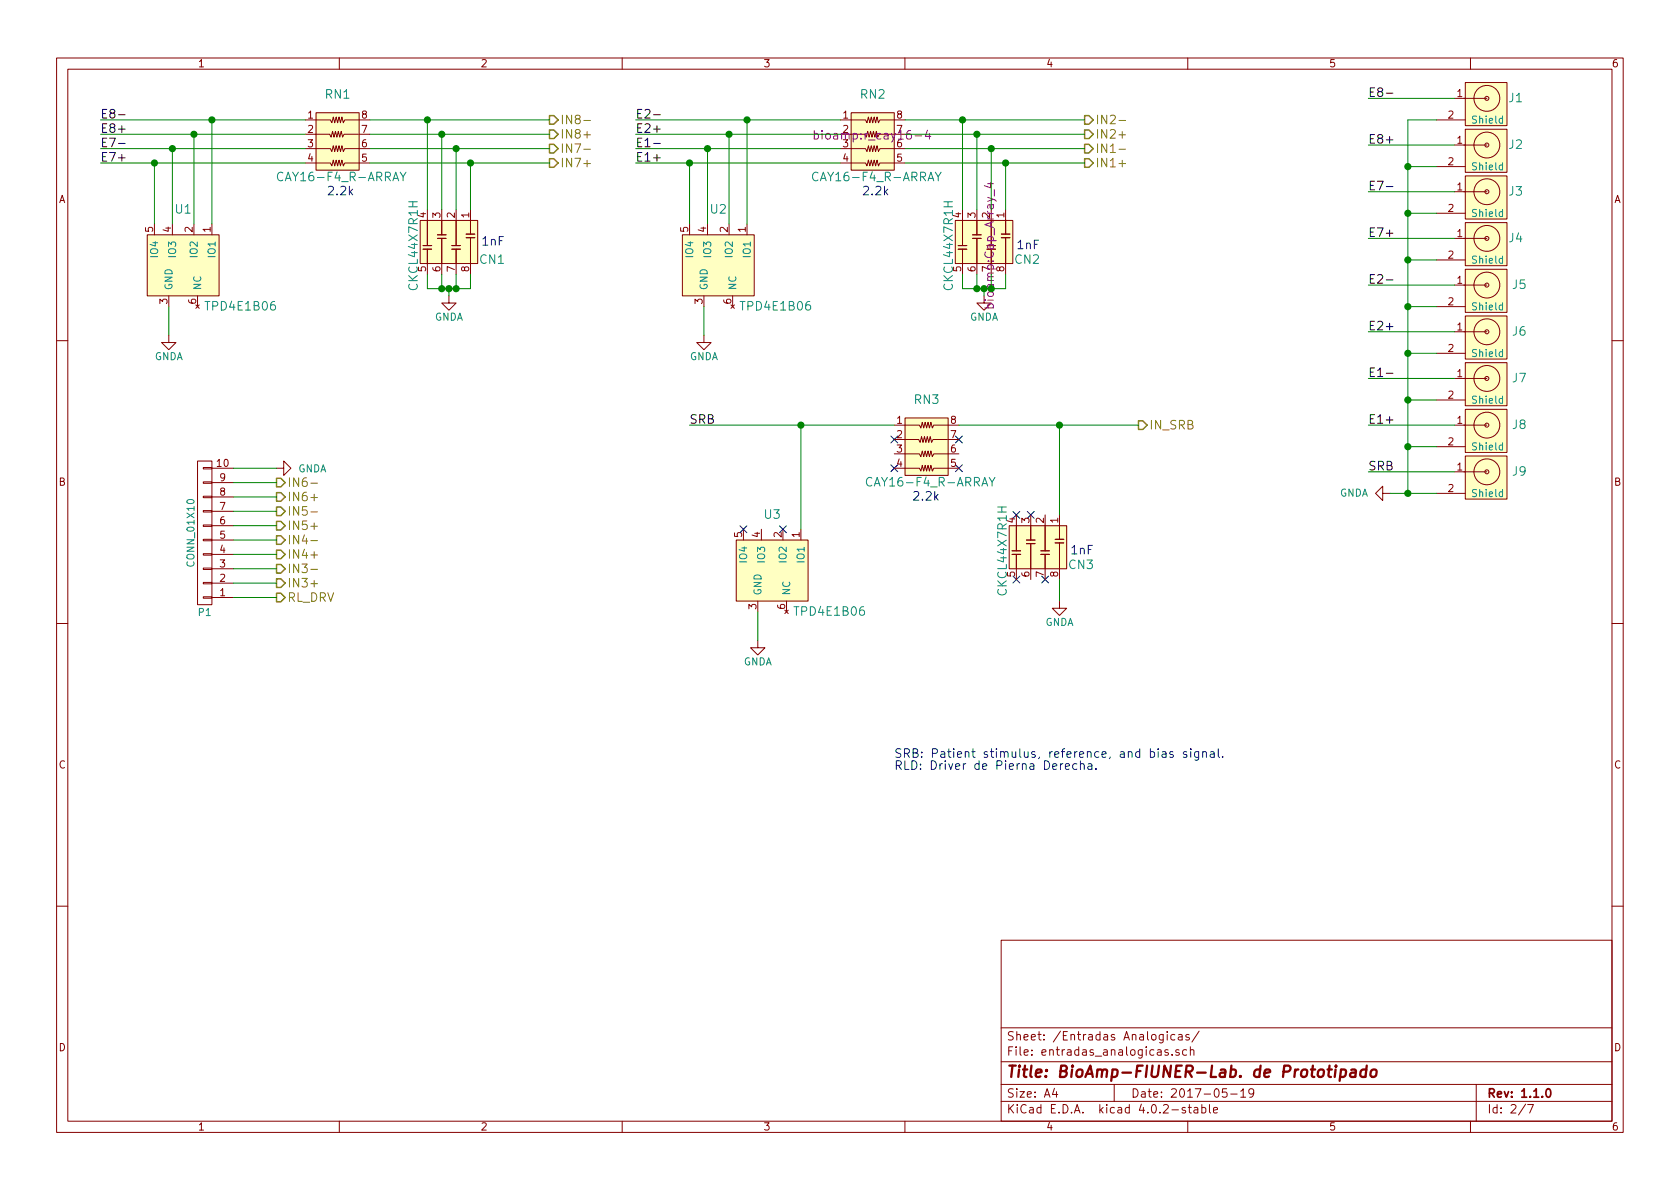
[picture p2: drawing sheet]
EESchema Schematic File Version 2
LIBS:BioAmp_v1.1.0
LIBS:power
LIBS:BioAmp_v1.1.0-cache
EELAYER 25 0
EELAYER END
$Descr A4 11693 8268
encoding utf-8
Sheet 2 7
Title "BioAmp-FIUNER-Lab. de Prototipado"
Date "2017-05-19"
Rev "1.1.0"
Comp ""
Comment1 ""
Comment2 ""
Comment3 ""
Comment4 ""
$EndDescr
$Comp
L TPD4E1B06 U1
U 1 1
P 1275 1850
F 0 "U1" H 1275 2250 60  0000 C CNN
F 1 "TPD4E1B06" H 1675 1575 60  0000 C CNN
F 2 "bioamp:TSOP-6_2x1.25mm_Pitch0.65mm" H 1275 1850 60  0001 C CNN
F 3 "" H 1275 1850 60  0000 C CNN
	1    1275 1850
	1    0    0    -1  
$EndComp
Text Label 700  825  0    60   ~ 0
E8-
Text Label 700  925  0    60   ~ 0
E8+
Text Label 700  1025 0    60   ~ 0
E7-
Text Label 700  1125 0    60   ~ 0
E7+
$Comp
L GNDA #PWR3
U 1 1
P 3125 2050
F 0 "#PWR3" H 3125 1800 50  0001 C CNN
F 1 "GNDA" H 3125 1900 50  0000 C CNN
F 2 "" H 3125 2050 50  0000 C CNN
F 3 "" H 3125 2050 50  0000 C CNN
	1    3125 2050
	1    0    0    -1  
$EndComp
Text HLabel 3825 825  2    60   Output ~ 0
IN8-
Text HLabel 3825 925  2    60   Output ~ 0
IN8+
Text HLabel 3825 1025 2    60   Output ~ 0
IN7-
Text HLabel 3825 1125 2    60   Output ~ 0
IN7+
Text HLabel 1925 3750 2    60   Output ~ 0
IN4-
Text HLabel 1925 3850 2    60   Output ~ 0
IN4+
Text HLabel 1925 3950 2    60   Output ~ 0
IN3-
Text HLabel 1925 4050 2    60   Output ~ 0
IN3+
Text HLabel 1925 3350 2    60   Output ~ 0
IN6-
Text HLabel 1925 3450 2    60   Output ~ 0
IN6+
Text HLabel 1925 3550 2    60   Output ~ 0
IN5-
Text HLabel 1925 3650 2    60   Output ~ 0
IN5+
$Comp
L TPD4E1B06 U2
U 1 1
P 5000 1850
F 0 "U2" H 5000 2250 60  0000 C CNN
F 1 "TPD4E1B06" H 5400 1575 60  0000 C CNN
F 2 "bioamp:TSOP-6_2x1.25mm_Pitch0.65mm" H 5000 1850 60  0001 C CNN
F 3 "" H 5000 1850 60  0000 C CNN
	1    5000 1850
	1    0    0    -1  
$EndComp
$Comp
L GNDA #PWR4
U 1 1
P 4900 2325
F 0 "#PWR4" H 4900 2075 50  0001 C CNN
F 1 "GNDA" H 4900 2175 50  0000 C CNN
F 2 "" H 4900 2325 50  0000 C CNN
F 3 "" H 4900 2325 50  0000 C CNN
	1    4900 2325
	1    0    0    -1  
$EndComp
Text Label 4425 825  0    60   ~ 0
E2-
Text Label 4425 925  0    60   ~ 0
E2+
Text Label 4425 1025 0    60   ~ 0
E1-
Text Label 4425 1125 0    60   ~ 0
E1+
$Comp
L GNDA #PWR6
U 1 1
P 6850 2050
F 0 "#PWR6" H 6850 1800 50  0001 C CNN
F 1 "GNDA" H 6850 1900 50  0000 C CNN
F 2 "" H 6850 2050 50  0000 C CNN
F 3 "" H 6850 2050 50  0000 C CNN
	1    6850 2050
	1    0    0    -1  
$EndComp
Text HLabel 7550 825  2    60   Output ~ 0
IN2-
Text HLabel 7550 925  2    60   Output ~ 0
IN2+
Text HLabel 7550 1025 2    60   Output ~ 0
IN1-
Text HLabel 7550 1125 2    60   Output ~ 0
IN1+
$Comp
L TPD4E1B06 U3
U 1 1
P 5375 3975
F 0 "U3" H 5375 4375 60  0000 C CNN
F 1 "TPD4E1B06" H 5775 3700 60  0000 C CNN
F 2 "bioamp:TSOP-6_2x1.25mm_Pitch0.65mm" H 5375 3975 60  0001 C CNN
F 3 "" H 5375 3975 60  0000 C CNN
	1    5375 3975
	1    0    0    -1  
$EndComp
$Comp
L GNDA #PWR5
U 1 1
P 5275 4450
F 0 "#PWR5" H 5275 4200 50  0001 C CNN
F 1 "GNDA" H 5275 4300 50  0000 C CNN
F 2 "" H 5275 4450 50  0000 C CNN
F 3 "" H 5275 4450 50  0000 C CNN
	1    5275 4450
	1    0    0    -1  
$EndComp
Text Label 4800 2950 0    60   ~ 0
SRB
$Comp
L GNDA #PWR7
U 1 1
P 7375 4175
F 0 "#PWR7" H 7375 3925 50  0001 C CNN
F 1 "GNDA" H 7375 4025 50  0000 C CNN
F 2 "" H 7375 4175 50  0000 C CNN
F 3 "" H 7375 4175 50  0000 C CNN
	1    7375 4175
	1    0    0    -1  
$EndComp
Text HLabel 7925 2950 2    60   Output ~ 0
IN_SRB
Text HLabel 1925 4150 2    60   Output ~ 0
RL_DRV
$Comp
L Jack_Touch-Proof J1
U 1 1
P 10350 675
F 0 "J1" H 10550 675 60  0000 C CNN
F 1 "Jack_Touch-Proof" H 10380 535 60  0001 C CNN
F 2 "bioamp:Jack_TouchProof_1.5mm" H 10350 675 60  0001 C CNN
F 3 "" H 10350 675 60  0000 C CNN
	1    10350 675 
	1    0    0    -1  
$EndComp
$Comp
L Jack_Touch-Proof J2
U 1 1
P 10350 1000
F 0 "J2" H 10550 1000 60  0000 C CNN
F 1 "Jack_Touch-Proof" H 10380 860 60  0001 C CNN
F 2 "bioamp:Jack_TouchProof_1.5mm" H 10350 1000 60  0001 C CNN
F 3 "" H 10350 1000 60  0000 C CNN
	1    10350 1000
	1    0    0    -1  
$EndComp
$Comp
L Jack_Touch-Proof J3
U 1 1
P 10350 1325
F 0 "J3" H 10550 1325 60  0000 C CNN
F 1 "Jack_Touch-Proof" H 10380 1185 60  0001 C CNN
F 2 "bioamp:Jack_TouchProof_1.5mm" H 10350 1325 60  0001 C CNN
F 3 "" H 10350 1325 60  0000 C CNN
	1    10350 1325
	1    0    0    -1  
$EndComp
$Comp
L Jack_Touch-Proof J4
U 1 1
P 10350 1650
F 0 "J4" H 10550 1650 60  0000 C CNN
F 1 "Jack_Touch-Proof" H 10380 1510 60  0001 C CNN
F 2 "bioamp:Jack_TouchProof_1.5mm" H 10350 1650 60  0001 C CNN
F 3 "" H 10350 1650 60  0000 C CNN
	1    10350 1650
	1    0    0    -1  
$EndComp
$Comp
L Jack_Touch-Proof J5
U 1 1
P 10350 1975
F 0 "J5" H 10575 1975 60  0000 C CNN
F 1 "Jack_Touch-Proof" H 10380 1835 60  0001 C CNN
F 2 "bioamp:Jack_TouchProof_1.5mm" H 10350 1975 60  0001 C CNN
F 3 "" H 10350 1975 60  0000 C CNN
	1    10350 1975
	1    0    0    -1  
$EndComp
$Comp
L Jack_Touch-Proof J6
U 1 1
P 10350 2300
F 0 "J6" H 10575 2300 60  0000 C CNN
F 1 "Jack_Touch-Proof" H 10380 2160 60  0001 C CNN
F 2 "bioamp:Jack_TouchProof_1.5mm" H 10350 2300 60  0001 C CNN
F 3 "" H 10350 2300 60  0000 C CNN
	1    10350 2300
	1    0    0    -1  
$EndComp
$Comp
L Jack_Touch-Proof J7
U 1 1
P 10350 2625
F 0 "J7" H 10575 2625 60  0000 C CNN
F 1 "Jack_Touch-Proof" H 10380 2485 60  0001 C CNN
F 2 "bioamp:Jack_TouchProof_1.5mm" H 10350 2625 60  0001 C CNN
F 3 "" H 10350 2625 60  0000 C CNN
	1    10350 2625
	1    0    0    -1  
$EndComp
$Comp
L Jack_Touch-Proof J8
U 1 1
P 10350 2950
F 0 "J8" H 10575 2950 60  0000 C CNN
F 1 "Jack_Touch-Proof" H 10380 2810 60  0001 C CNN
F 2 "bioamp:Jack_TouchProof_1.5mm" H 10350 2950 60  0001 C CNN
F 3 "" H 10350 2950 60  0000 C CNN
	1    10350 2950
	1    0    0    -1  
$EndComp
$Comp
L Jack_Touch-Proof J9
U 1 1
P 10350 3275
F 0 "J9" H 10575 3275 60  0000 C CNN
F 1 "Jack_Touch-Proof" H 10380 3135 60  0001 C CNN
F 2 "bioamp:Jack_TouchProof_1.5mm" H 10350 3275 60  0001 C CNN
F 3 "" H 10350 3275 60  0000 C CNN
	1    10350 3275
	1    0    0    -1  
$EndComp
Text Label 9525 675  0    60   ~ 0
E8-
Text Label 9525 1000 0    60   ~ 0
E8+
Text Label 9525 1325 0    60   ~ 0
E7-
Text Label 9525 1650 0    60   ~ 0
E7+
Text Label 9525 1975 0    60   ~ 0
E2-
Text Label 9525 2300 0    60   ~ 0
E2+
Text Label 9525 2625 0    60   ~ 0
E1-
Text Label 9525 2950 0    60   ~ 0
E1+
Text Label 9525 3275 0    60   ~ 0
SRB
Text Notes 6225 5350 0    60   ~ 0
SRB: Patient stimulus, reference, and bias signal.\nRLD: Driver de Pierna Derecha.
Text Notes 2275 1350 0    60   ~ 0
2.2k\n
Text Notes 6350 3475 0    60   ~ 0
2.2k\n
Text Notes 6000 1350 0    60   ~ 0
2.2k\n
Text Notes 3350 1700 0    60   ~ 0
1nF\n
Text Notes 7450 3850 0    60   ~ 0
1nF\n
Text Notes 7075 1725 0    60   ~ 0
1nF\n
$Comp
L GNDA #PWR8
U 1 1
P 9675 3425
F 0 "#PWR8" H 9675 3175 50  0001 C CNN
F 1 "GNDA" V 9675 3175 50  0000 C CNN
F 2 "" H 9675 3425 50  0000 C CNN
F 3 "" H 9675 3425 50  0000 C CNN
	1    9675 3425
	0    1    1    0   
$EndComp
NoConn ~ 7075 4025
NoConn ~ 7275 4025
NoConn ~ 7075 3575
NoConn ~ 7175 3575
NoConn ~ 6675 3050
NoConn ~ 6675 3250
NoConn ~ 6225 3250
NoConn ~ 6225 3050
NoConn ~ 5450 3675
NoConn ~ 5175 3675
$Comp
L CKCL44X7R1H CN1
U 1 1
P 3125 1675
F 0 "CN1" V 3250 1975 60  0000 C CNN
F 1 "CKCL44X7R1H" H 3150 1425 60  0000 C CNN
F 2 "bioamp:Cap_Array_4" H 3150 1710 60  0001 C CNN
F 3 "" H 3150 1710 60  0000 C CNN
	1    3125 1675
	0    1    1    0   
$EndComp
$Comp
L CKCL44X7R1H CN2
U 1 1
P 6850 1675
F 0 "CN2" V 6975 1975 60  0000 C CNN
F 1 "CKCL44X7R1H" H 6875 1425 60  0000 C CNN
F 2 "bioamp:Cap_Array_4" H 6875 1710 60  0000 C CNN
F 3 "" H 6875 1710 60  0000 C CNN
	1    6850 1675
	0    1    1    0   
$EndComp
$Comp
L CKCL44X7R1H CN3
U 1 1
P 7225 3800
F 0 "CN3" V 7350 4100 60  0000 C CNN
F 1 "CKCL44X7R1H" H 7250 3550 60  0000 C CNN
F 2 "bioamp:Cap_Array_4" H 7250 3835 60  0001 C CNN
F 3 "" H 7250 3835 60  0000 C CNN
	1    7225 3800
	0    1    1    0   
$EndComp
$Comp
L CAY16-F4_R-ARRAY RN1
U 1 1
P 2350 975
F 0 "RN1" H 2350 1300 60  0000 C CNN
F 1 "CAY16-F4_R-ARRAY" H 2375 725 60  0000 C CNN
F 2 "bioamp:r_cay16-4" H 2345 1015 60  0001 C CNN
F 3 "" H 2345 1015 60  0000 C CNN
	1    2350 975 
	1    0    0    -1  
$EndComp
$Comp
L CAY16-F4_R-ARRAY RN2
U 1 1
P 6075 975
F 0 "RN2" H 6075 1300 60  0000 C CNN
F 1 "CAY16-F4_R-ARRAY" H 6100 725 60  0000 C CNN
F 2 "bioamp:r_cay16-4" H 6070 1015 60  0000 C CNN
F 3 "" H 6070 1015 60  0000 C CNN
	1    6075 975 
	1    0    0    -1  
$EndComp
$Comp
L CAY16-F4_R-ARRAY RN3
U 1 1
P 6450 3100
F 0 "RN3" H 6450 3425 60  0000 C CNN
F 1 "CAY16-F4_R-ARRAY" H 6475 2850 60  0000 C CNN
F 2 "bioamp:r_cay16-4" H 6445 3140 60  0001 C CNN
F 3 "" H 6445 3140 60  0000 C CNN
	1    6450 3100
	1    0    0    -1  
$EndComp
Wire Wire Line
	700  1125 2125 1125
Wire Wire Line
	700  1025 2125 1025
Wire Wire Line
	700  925  2125 925 
Wire Wire Line
	700  825  2125 825 
Wire Wire Line
	1475 1550 1475 825 
Connection ~ 1475 825 
Wire Wire Line
	1350 1550 1350 925 
Connection ~ 1350 925 
Wire Wire Line
	1200 1550 1200 1025
Connection ~ 1200 1025
Wire Wire Line
	1075 1550 1075 1125
Connection ~ 1075 1125
Wire Wire Line
	1175 2125 1175 2325
Wire Wire Line
	2575 825  3825 825 
Wire Wire Line
	2575 925  3825 925 
Wire Wire Line
	2575 1025 3825 1025
Wire Wire Line
	2575 1125 3825 1125
Wire Wire Line
	2975 1450 2975 825 
Connection ~ 2975 825 
Wire Wire Line
	3075 925  3075 1450
Connection ~ 3075 925 
Wire Wire Line
	3175 1450 3175 1025
Connection ~ 3175 1025
Wire Wire Line
	3275 1450 3275 1125
Connection ~ 3275 1125
Wire Wire Line
	2975 1900 2975 2000
Wire Wire Line
	2975 2000 3275 2000
Wire Wire Line
	3275 2000 3275 1900
Wire Wire Line
	3175 1900 3175 2000
Connection ~ 3175 2000
Wire Wire Line
	3075 1900 3075 2000
Connection ~ 3075 2000
Wire Wire Line
	3125 2050 3125 2000
Connection ~ 3125 2000
Wire Wire Line
	4425 1125 5850 1125
Wire Wire Line
	4425 1025 5850 1025
Wire Wire Line
	4425 925  5850 925 
Wire Wire Line
	4425 825  5850 825 
Wire Wire Line
	5200 1550 5200 825 
Connection ~ 5200 825 
Wire Wire Line
	5075 1550 5075 925 
Connection ~ 5075 925 
Wire Wire Line
	4925 1550 4925 1025
Connection ~ 4925 1025
Wire Wire Line
	4800 1550 4800 1125
Connection ~ 4800 1125
Wire Wire Line
	4900 2125 4900 2325
Wire Wire Line
	6300 825  7550 825 
Wire Wire Line
	6300 925  7550 925 
Wire Wire Line
	6300 1025 7550 1025
Wire Wire Line
	6300 1125 7550 1125
Wire Wire Line
	6700 1450 6700 825 
Connection ~ 6700 825 
Wire Wire Line
	6800 925  6800 1450
Connection ~ 6800 925 
Wire Wire Line
	6900 1450 6900 1025
Connection ~ 6900 1025
Wire Wire Line
	7000 1450 7000 1125
Connection ~ 7000 1125
Wire Wire Line
	6700 1900 6700 2000
Wire Wire Line
	6700 2000 7000 2000
Wire Wire Line
	7000 2000 7000 1900
Wire Wire Line
	6900 1900 6900 2000
Connection ~ 6900 2000
Wire Wire Line
	6800 1900 6800 2000
Connection ~ 6800 2000
Wire Wire Line
	6850 2050 6850 2000
Connection ~ 6850 2000
Wire Wire Line
	4800 2950 6225 2950
Wire Wire Line
	5575 3675 5575 2950
Connection ~ 5575 2950
Wire Wire Line
	5275 4250 5275 4450
Wire Wire Line
	6675 2950 7925 2950
Wire Wire Line
	10125 675  9525 675 
Wire Wire Line
	10125 1000 9525 1000
Wire Wire Line
	10125 1325 9525 1325
Wire Wire Line
	10125 1650 9525 1650
Wire Wire Line
	10125 1975 9525 1975
Wire Wire Line
	10125 2300 9525 2300
Wire Wire Line
	10125 2625 9525 2625
Wire Wire Line
	10125 2950 9525 2950
Wire Wire Line
	10125 3275 9525 3275
Wire Wire Line
	10000 825  9800 825 
Wire Wire Line
	9675 3425 10000 3425
Wire Wire Line
	9800 3100 10000 3100
Wire Wire Line
	9800 2775 10000 2775
Wire Wire Line
	9800 2450 10000 2450
Wire Wire Line
	9800 2125 10000 2125
Connection ~ 9800 3425
Connection ~ 9800 3100
Connection ~ 9800 2775
Connection ~ 9800 2450
Connection ~ 9800 2125
Wire Wire Line
	9800 1475 10000 1475
Connection ~ 9800 1475
Wire Wire Line
	9800 1800 10000 1800
Connection ~ 9800 1800
Wire Wire Line
	10000 1150 9800 1150
Connection ~ 9800 1150
Wire Wire Line
	9800 825  9800 3425
$Comp
L CONN_01X10 P1
U 1 1
P 1425 3700
F 0 "P1" H 1425 4250 50  0000 C CNN
F 1 "CONN_01X10" V 1525 3700 50  0000 C CNN
F 2 "Pin_Headers:Pin_Header_Straight_1x10" H 1425 3700 50  0001 C CNN
F 3 "" H 1425 3700 50  0000 C CNN
	1    1425 3700
	-1   0    0    1   
$EndComp
Wire Wire Line
	1625 3350 1925 3350
Wire Wire Line
	1625 3450 1925 3450
Wire Wire Line
	1925 3550 1625 3550
Wire Wire Line
	1625 3650 1925 3650
Wire Wire Line
	1625 3750 1925 3750
Wire Wire Line
	1625 3850 1925 3850
Wire Wire Line
	1625 3950 1925 3950
Wire Wire Line
	1625 4050 1925 4050
Wire Wire Line
	1625 4150 1925 4150
$Comp
L GNDA #PWR2
U 1 1
P 1925 3250
F 0 "#PWR2" H 1925 3000 50  0001 C CNN
F 1 "GNDA" V 1925 3000 50  0000 C CNN
F 2 "" H 1925 3250 50  0000 C CNN
F 3 "" H 1925 3250 50  0000 C CNN
	1    1925 3250
	0    -1   -1   0   
$EndComp
Wire Wire Line
	1925 3250 1625 3250
Wire Wire Line
	7375 4025 7375 4175
Wire Wire Line
	7375 3575 7375 2950
Connection ~ 7375 2950
$Comp
L GNDA #PWR1
U 1 1
P 1175 2325
F 0 "#PWR1" H 1175 2075 50  0001 C CNN
F 1 "GNDA" H 1175 2175 50  0000 C CNN
F 2 "" H 1175 2325 50  0000 C CNN
F 3 "" H 1175 2325 50  0000 C CNN
	1    1175 2325
	1    0    0    -1  
$EndComp
$EndSCHEMATC
